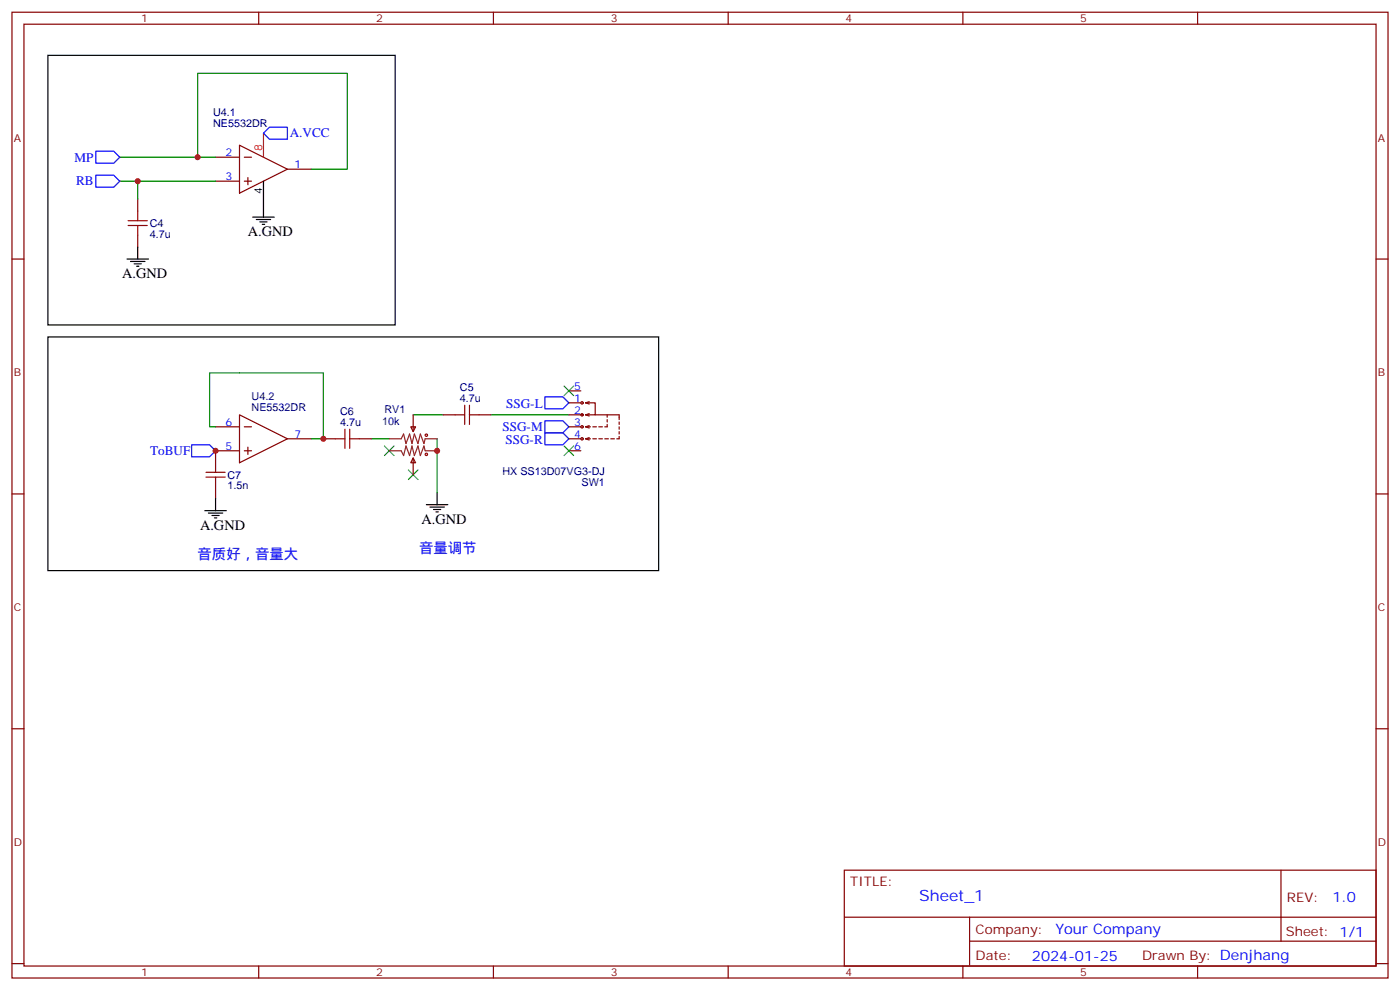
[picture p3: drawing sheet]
<svg xmlns="http://www.w3.org/2000/svg" width="412mm" height="291mm" viewBox="0 0 412 291" stroke-linecap="round" stroke-linejoin="round" font-family="sans-serif">
<g fill="none" stroke="#870000" stroke-width=".35">
<path d="M3.5 3.6h405.4v284.3h-405.4zM7.1 7.1h398.2v277.3h-398.2zM76.2 3.6v3.5M145.3 3.6v3.5M214.5 3.6v3.5M283.6 3.6v3.5M352.8 3.6v3.5M40.6 58.6v3.6M63.5 46.3h7.1M63.5 53.3h7.1M70.6 42.8l14.1 7-14.1 7.1zM72 46.3h2.1"/>
<path d="M72 53.3h2.1M73 52.3v2.1M84.7 49.8h7M3.5 76.3h3.6M40.6 69.2v3.5M405.3 76.3h3.6M167.6 115.1h3.5M167.6 118.6h3.5M172.5 118.6h2.8v3.5h-2.8M172.5 118.6l1.1 .4M173.6 118.3l-1.1 .3M63.5 125.7h7.1"/>
<path d="M70.6 122.1l14.1 7.1-14.1 7zM70.6 132.7h-7.1v3.5M72 125.7h2.1M72 132.7h2.1M73 131.7v2.1M84.7 129.2h7M95.2 129.2h3.6M105.8 129.2h3.6M121 125.7h1.4l-.7 1.4zM121.7 134.8l.7 1.4h-1.4zM121.7 122.1v5M121.7 134.8v5"/>
<path d="M130.5 122.1h3.6M141.1 122.1h3.5M167.6 122.1h4.2M167.6 129.2h3.5M167.6 125.7h3.5M167.6 132.7h3.5M172.5 129.2h1.4M172.5 125.7h1.4M172.5 125.7l1.1 .3M172.5 122.1l1.1 .4M172.5 129.2l1.1 .3M173.6 125.3l-1.1 .4"/>
<path d="M173.6 121.8l-1.1 .3M173.6 128.8l-1.1 .4M174.6 129.2h1.1M174.6 125.7h1.1M175.3 122.1h7.1v1.4M176.4 129.2h1M176.4 125.7h1M178.2 129.2h1M178.9 125v.7h-.7M178.9 122.1v.7M178.9 123.5v.7M179.9 129.2h1.1"/>
<path d="M182.4 128.5v.7h-.7M182.4 124.2v.8M182.4 125.7v.7M182.4 127.1v.7M3.5 145.4h3.6M63.5 143.3v3.5M405.3 145.4h3.6M3.5 214.6h3.6M405.3 214.6h3.6M248.7 256.2h156.6v28.2h-156.6zM377.3 256.2v20.9M248.7 270h156.5"/>
<path d="M285.6 277.1h119.6M285.6 270v14.1M3.5 283.7h3.6M76.2 284.4v3.5M145.3 284.4v3.5M214.5 284.4v3.5M283.6 284.4v3.5M352.8 284.4v3.5M405.3 283.7h3.6"/>
<circle cx="171.5" cy="118.6" r=".35"/>
<circle cx="171.5" cy="129.2" r=".35"/>
<circle cx="171.5" cy="122.1" r=".35"/>
<circle cx="171.5" cy="125.7" r=".35"/>
</g>
<path d="M79.4 37.5h5.3v3.5h-5.3l-1.8-1.8zM28.2 44.5h5.3l1.8 1.8-1.8 1.7h-5.3zM28.2 51.6h5.3l1.8 1.7-1.8 1.8h-5.3zM160.5 116.8h5.3l1.8 1.8-1.8 1.8h-5.3zM56.4 131h5.3l1.8 1.7-1.8 1.8h-5.3zM160.5 123.9h5.3l1.8 1.8-1.8 1.7h-5.3zM160.5 127.4h5.3l1.8 1.8-1.8 1.8h-5.3z" fill="none" stroke="#00f" stroke-width=".35"/>
<g fill="none" stroke="#a10000" stroke-width=".35">
<path d="M37.7 66.4h5.7M37.7 65h5.7M40.6 62.2v2.8M40.6 66.4v2.8M136.9 119.3v5.7M138.3 119.3v5.7M60.7 139.1h5.6M63.5 136.2v2.9M98.8 129.2h2.8M101.6 126.4v5.6M103 129.2h2.8M103 126.4v5.6"/>
<path d="M134.1 122.1h2.8M138.3 122.1h2.8M60.7 140.5h5.6M63.5 140.5v2.8"/>
<circle cx="125.6" cy="128.1" r=".35"/>
<circle cx="125.6" cy="133.8" r=".35"/>
</g>
<path d="M166.2 113.7l2.8 2.8M169 113.7l-2.8 2.8M113.2 131.3l2.9 2.8M116.1 131.3l-2.9 2.8M120.3 138.4l2.8 2.8M123.1 138.4l-2.8 2.8M166.2 131.3l2.8 2.8M169 131.3l-2.8 2.8" fill="none" stroke="#3c3" stroke-width=".35"/>
<path d="M35.3 46.3h28.2M35.3 53.3h28.2M40.6 53.3v5.3M58.2 46.3v-24.7h44.1v28.2h-10.6M63.5 125.7h-1.8v-15.9h33.5v19.4h-3.5M109.4 129.2h5.3M121.7 122.1h8.8M128.8 129.2v15.9M144.6 122.1h23" fill="none" stroke="#008700" stroke-width=".35"/>
<g fill="none" stroke="#000" stroke-width=".35">
<path d="M14.1 16.3h102.3v79.4h-102.3zM77.6 53.3v10.6M37.4 76.3h6.3M38.5 77h4.2M39.5 77.7h2.1M40.2 78.4h.7M40.6 72.7v3.6M74.4 63.9h6.4M75.5 64.6h4.2M76.6 65.3h2.1M77.3 66h.7M14.1 99.2h179.9v68.8h-179.9z"/>
<path d="M60.3 150.4h6.4M61.4 151.1h4.2M62.4 151.8h2.2M63.1 152.5h.8M63.5 146.8v3.6M125.6 148.6h6.3M126.6 149.3h4.3M127.7 150h2.1M128.4 150.7h.7M128.8 145.1v3.5"/>
</g>
<path d="M114.7 129.2h3.5l.7-1.4 .7 2.8 1-2.8 .8 2.8 .7-2.8 1 2.8 .7-2.8 1.1 2.8 .3-1.4h3.6M114.7 132.7h3.5l.7 1.4 .7-2.8 1 2.8 .8-2.8 .7 2.8 1-2.8 .7 2.8 1.1-2.8 .3 1.4h3.6" fill="none" stroke="#8c2424" stroke-width=".35"/>
<path d="M77.6 39.2v7.1" fill="none" stroke="#f00" stroke-width=".35"/>
<g fill="#c00">
<circle cx="95.3" cy="129.2" r=".88"/>
<circle cx="128.8" cy="132.7" r=".88"/>
<circle cx="58.2" cy="46.3" r=".88"/>
<circle cx="40.6" cy="53.3" r=".88"/>
<circle cx="63.5" cy="132.7" r=".88"/>
</g>
<text font-size="4.6" fill="#00f" x="270.8" y="265.2">Sheet_1</text>
<g font-size="4.2">
<text x="73" y="69.6">A.GND</text>
<text x="36" y="81.9">A.GND</text>
<text x="58.9" y="156">A.GND</text>
<text x="124.2" y="154.2">A.GND</text>
</g>
<g font-size="4.2" fill="#00f">
<text x="58.2" y="164.5">音质好，音量大</text>
<text x="123.5" y="162.7">音量调节</text>
<text x="392.5" y="265.4">1.0</text>
<text x="310.9" y="275">Your Company</text>
<text x="304" y="282.8">2024-01-25</text>
</g>
<g font-size="3.9" fill="#00f">
<text x="85.4" y="40.4">A.VCC</text>
<text x="21.9" y="47.6">MP</text>
<text x="22.4" y="54.6">RB</text>
<text x="149.1" y="120.2">SSG-L</text>
<text x="148" y="126.9">SSG-M</text>
<text x="148.9" y="130.7">SSG-R</text>
<text x="44.3" y="134">ToBUF</text>
</g>
<g font-size="3.9" fill="#800">
<text x="250.5" y="260.8">TITLE:</text>
<text x="379.1" y="265.4">REV:</text>
<text x="287.4" y="275">Company:</text>
<text x="378.7" y="275.6">Sheet: 1/1</text>
<text x="287.4" y="282.6">Date:</text>
<text x="336.4" y="282.7">Drawn By: Denjhang</text>
</g>
<g font-size="3.2" fill="#800">
<text x="41.6" y="6.6">1</text>
<text x="110.8" y="6.6">2</text>
<text x="179.9" y="6.6">3</text>
<text x="249.1" y="6.6">4</text>
<text x="318.2" y="6.6">5</text>
<text x="4.1" y="41.7">A</text>
<text x="405.9" y="41.7">A</text>
<text x="4.1" y="110.8">B</text>
<text x="405.9" y="110.8">B</text>
<text x="4.1" y="180">C</text>
<text x="405.9" y="180">C</text>
<text x="4.1" y="249.1">D</text>
<text x="405.9" y="249.1">D</text>
<text x="41.6" y="287.4">1</text>
<text x="110.8" y="287.4">2</text>
<text x="179.9" y="287.4">3</text>
<text x="249.1" y="287.4">4</text>
<text x="318.2" y="287.4">5</text>
</g>
<g font-size="3.2" fill="#000080">
<text x="62.8" y="34.3">U4.1</text>
<text x="62.8" y="37.5">NE5532DR</text>
<text x="44.1" y="70">4.7u</text>
<text x="44.1" y="66.8">C4</text>
<text x="74.1" y="117.9">U4.2</text>
<text x="135.5" y="118.3">4.7u</text>
<text x="135.5" y="115.1">C5</text>
<text x="74.1" y="121.1">NE5532DR</text>
<text x="100.2" y="125.3">4.7u</text>
<text x="100.2" y="122.2">C6</text>
<text x="112.5" y="125">10k</text>
<text x="113.2" y="121.5">RV1</text>
<text x="67" y="140.9">C7</text>
<text x="148" y="139.9">HX SS13D07VG3-DJ</text>
<text x="171.3" y="143.1">SW1</text>
<text x="67" y="144.1">1.5n</text>
</g>
<g font-size="3.2" fill="#00f">
<text x="66.4" y="45.9">2</text>
<text x="66.4" y="53">3</text>
<text x="86.8" y="49.5">1</text>
<text x="169.1" y="114.7">5</text>
<text x="169.1" y="118.3">1</text>
<text x="66.4" y="125.3">6</text>
<text x="169.1" y="125.3">3</text>
<text x="169.1" y="121.8">2</text>
<text x="86.8" y="128.8">7</text>
<text x="169.1" y="128.8">4</text>
<text x="66.4" y="132.4">5</text>
<text x="169.1" y="132.4">6</text>
</g>
<text font-size="3.2" fill="#f00" x="77.3" y="44.5" transform="rotate(-90 77.3 44.5)">8</text>
<text font-size="3.2" x="77.3" y="57.1" transform="rotate(-90 77.3 57.1)">4</text>
</svg>
